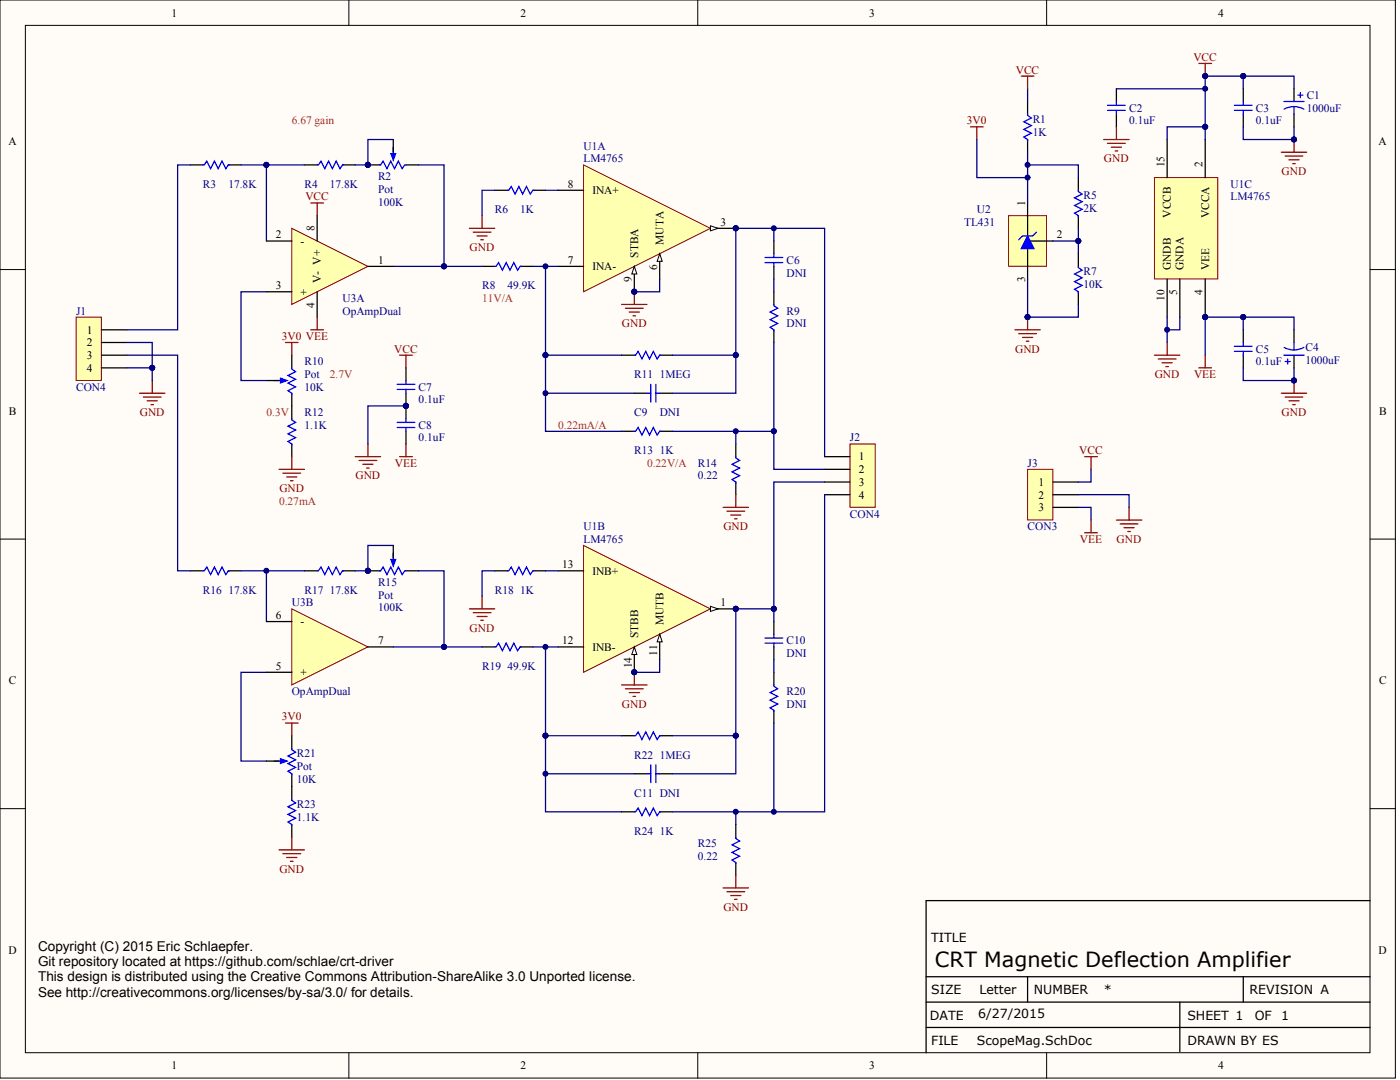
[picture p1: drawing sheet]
# Altium project ScopeMag.PrjPCB
1 sheet, 42 parts. Net scope: global (net labels, ports and power ports of the same name join across sheets).
Board file: ScopeMag.PcbDoc

## Sheet ScopeMag.SchDoc: CRT Magnetic Deflection Amplifier
size Letter; Organization: ES; Revision: A; SheetNumber: 1; SheetTotal: 1

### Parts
C1  value 1000uF  [CAP_R200x400]  (hidden comment: Cap Pol2)
C2  value 0.1uF  [G_0805[2012]]  (hidden comment: Cap)
C3  value 0.1uF  [G_0805[2012]]  (hidden comment: Cap)
C4  value 1000uF  [CAP_R200x400]  (hidden comment: Cap Pol2)
C5  value 0.1uF  [G_0805[2012]]  (hidden comment: Cap)
C6  value DNI  [G_0805[2012]]  (hidden comment: Cap)
C7  value 0.1uF  [G_0805[2012]]  (hidden comment: Cap)
C8  value 0.1uF  [G_0805[2012]]  (hidden comment: Cap)
C9  value DNI  [G_0805[2012]]  (hidden comment: Cap)
C10  value DNI  [G_0805[2012]]  (hidden comment: Cap)
C11  value DNI  [G_0805[2012]]  (hidden comment: Cap)
J1  CON4  [HDR4S]
J2  CON4  [HDR4S156]
J3  CON3  [HDR3S156]
R1  value 1K  [G_0805[2012]]  (hidden comment: Res1)
R2  Pot  value 100K  [POT_TRIM BOURNS 3386F]
R3  value 17.8K  [G_0805[2012]]  (hidden comment: Res1)
R4  value 17.8K  [G_0805[2012]]  (hidden comment: Res1)
R5  value 2K  [G_0805[2012]]  (hidden comment: Res1)
R6  value 1K  [G_0805[2012]]  (hidden comment: Res1)
R7  value 10K  [G_0805[2012]]  (hidden comment: Res1)
R8  value 49.9K  [G_0805[2012]]  (hidden comment: Res1)
R9  value DNI  [G_0805[2012]]  (hidden comment: Res1)
R10  Pot  value 10K  [POT_TRIM BOURNS 3386F]
R11  value 1MEG  [G_0805[2012]]  (hidden comment: Res1)
R12  value 1.1K  [G_0805[2012]]  (hidden comment: Res1)
R13  value 1K  [G_0805[2012]]  (hidden comment: Res1)
R14  value 0.22  [G_2512]  (hidden comment: Res1)
R15  Pot  value 100K  [POT_TRIM BOURNS 3386F]
R16  value 17.8K  [G_0805[2012]]  (hidden comment: Res1)
R17  value 17.8K  [G_0805[2012]]  (hidden comment: Res1)
R18  value 1K  [G_0805[2012]]  (hidden comment: Res1)
R19  value 49.9K  [G_0805[2012]]  (hidden comment: Res1)
R20  value DNI  [G_0805[2012]]  (hidden comment: Res1)
R21  Pot  value 10K  [POT_TRIM BOURNS 3386F]
R22  value 1MEG  [G_0805[2012]]  (hidden comment: Res1)
R23  value 1.1K  [G_0805[2012]]  (hidden comment: Res1)
R24  value 1K  [G_0805[2012]]  (hidden comment: Res1)
R25  value 0.22  [G_2512]  (hidden comment: Res1)
U1  LM4765  [LM4765]  (parts A,B,C of 3)
U2  TL431  [G_SOT23]
U3  OpAmpDual  [G_SO8]  (parts A,B of 2)

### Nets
3V0: R1.2 R5.1 R10.1(TOP) R21.1(TOP) U2.1(C)
GND: C1.2 C2.1 C3.1 C4.1 C5.1 C7.1 C8.2 J1.2 J1.4 J3.2 R6.1 R7.2 R12.2 R14.2 R18.1 R23.2 R25.2 U1.5(GNDA) U1.6(MUTA) U1.9(STBA) U1.10(GNDB) U1.11(MUTB) U1.14(STBB) U2.3(A)
VCC: C1.1 C2.2 C3.2 C7.2 J3.1 R1.1 U1.2(VCCA) U1.15(VCCB) U3.8(V+)
VEE: C4.2 C5.2 C8.1 J3.3 U1.4(VEE) U3.4(V-)
NetC6_1: C6.1 R9.1
NetC6_2: C6.2 C9.1 J2.1 R11.2 U1.3(OUTA)
NetC9_2: C9.2 R8.2 R11.1 R13.1 U1.7(INA-)
NetC10_1: C10.1 R20.1
NetC10_2: C10.2 C11.1 J2.3 R22.2 U1.1(OUTB)
NetC11_2: C11.2 R19.2 R22.1 R24.1 U1.12(INB-)
NetJ1_1: J1.1 R3.1
NetJ1_3: J1.3 R16.1
NetJ2_2: J2.2 R9.2 R13.2 R14.1
NetJ2_4: J2.4 R20.2 R24.2 R25.1
NetR2_1: R2.1(TOP) R8.1 U3.1(OUTA)
NetR2_2: R2.2(BOT) R2.3(TAP) R4.2
NetR3_2: R3.2 R4.1 U3.2(-)
NetR5_2: R5.2 R7.1 U2.2(REF)
NetR6_2: R6.2 U1.8(INA+)
NetR10_2: R10.2(BOT) R12.1
NetR10_3: R10.3(TAP) U3.3(+)
NetR15_1: R15.1(TOP) R19.1 U3.7(OUTB)
NetR15_2: R15.2(BOT) R15.3(TAP) R17.2
NetR16_2: R16.2 R17.1 U3.6(-)
NetR18_2: R18.2 U1.13(INB+)
NetR21_2: R21.2(BOT) R23.1
NetR21_3: R21.3(TAP) U3.5(+)

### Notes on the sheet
- 6.67 gain
- (near R8) 11V/A
- 2.7V
- (near R12) 0.3V
- (near R13) 0.22mA/A
- (near R13) 0.22V/A
- 0.27mA
- Copyright (C) 2015 Eric Schlaepfer.
  Git repository located at https://github.com/schlae/crt-driver
  This design is distributed using the Creative Commons Attribution-ShareAlike 3.0 Unported license.
  See http://creativecommons.org/licenses/by-sa/3.0/ for details.
